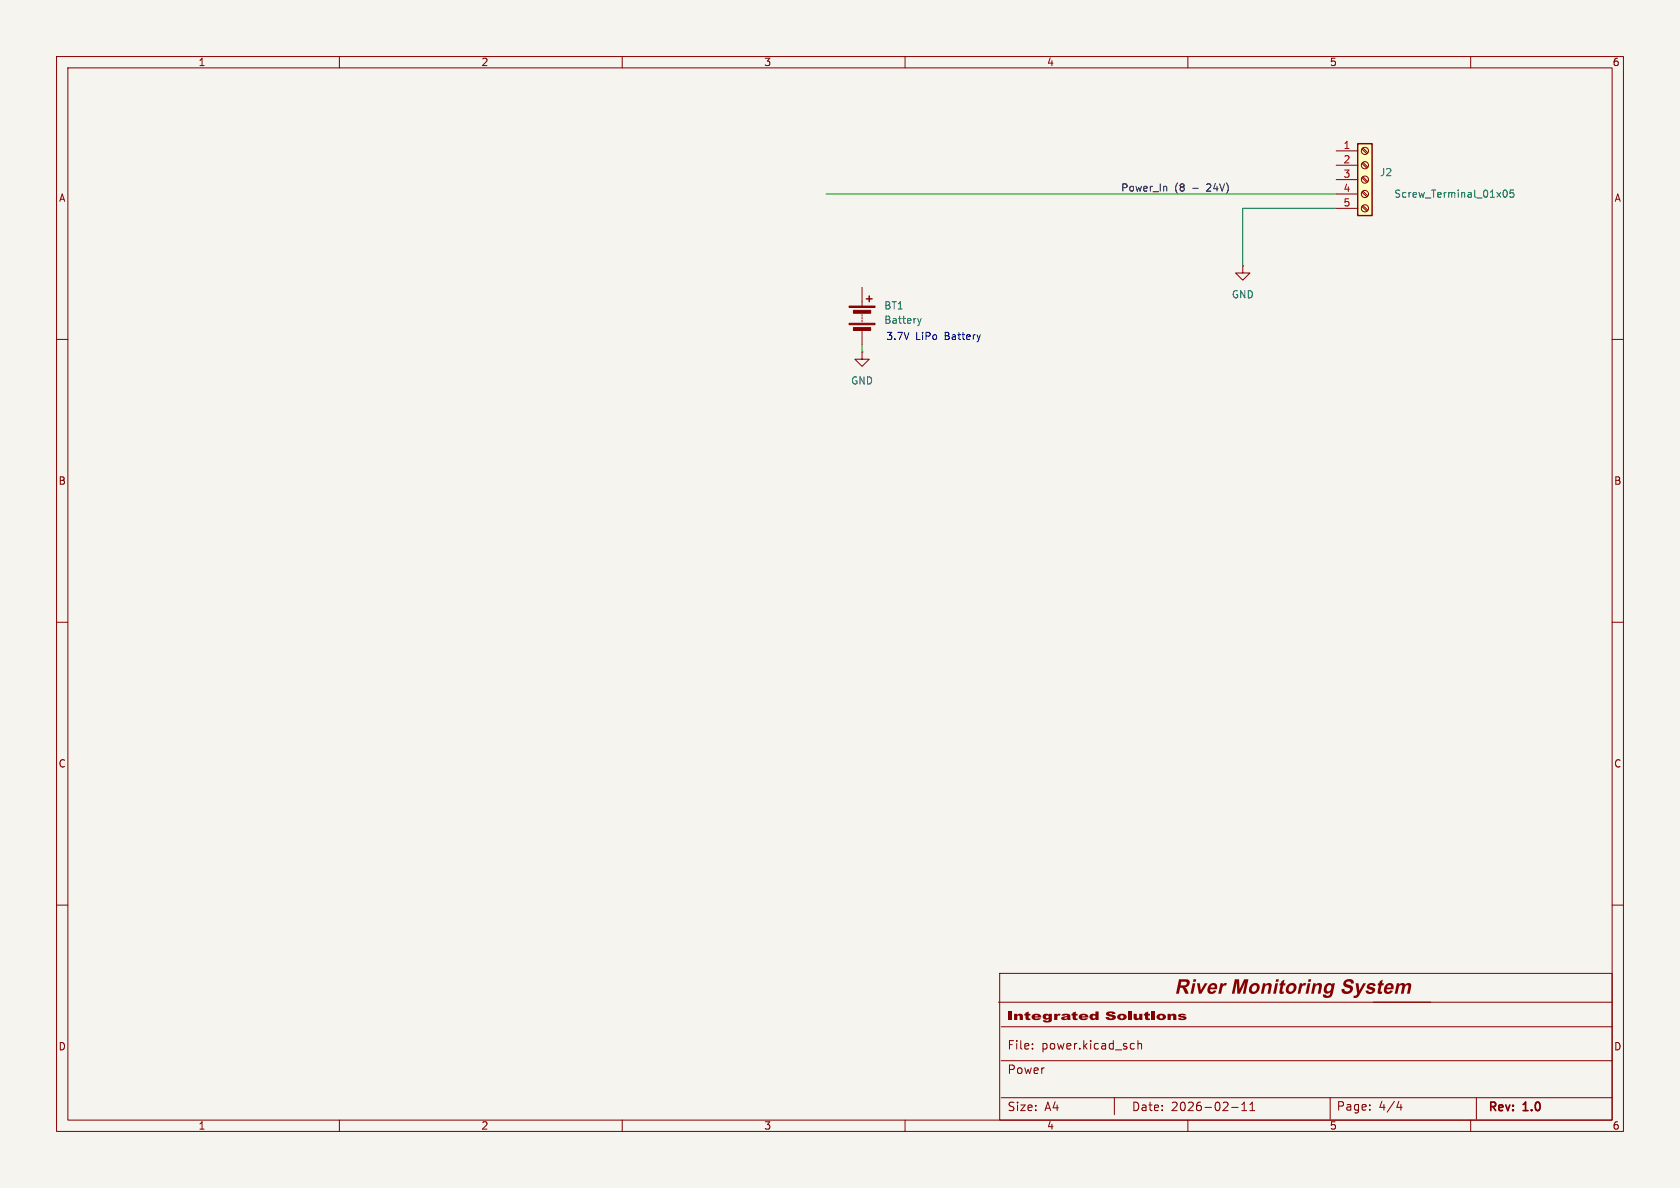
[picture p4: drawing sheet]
<svg xmlns="http://www.w3.org/2000/svg" width="297mm" height="210mm" viewBox="0 0 297 210" stroke-linecap="round" stroke-linejoin="round" font-family="sans-serif">
<path d="M0 0h297v210h-297z" fill="#f5f4ef" stroke="#f5f4ef" stroke-width=".18"/>
<g fill="none" stroke="#840000" stroke-width=".18">
<path d="M10 10h277v190h-277zM12 12h273v186h-273zM60 10v2M110 10v2M160 10v2M210 10v2M260 10v2M10 60h2M285 60h2M10 110h2M285 110h2M10 160h2"/>
<path d="M176.7 172.1h108.3v25.9h-108.3zM285 160h2M60 198v2M110 198v2M160 198v2M177 194h108M177 187.5h108M177 181.5h108M182.5 185.3v.2M182.5 184.5v.2M200.1 184.5h.4M200.5 185.4l-.4 .1"/>
<path d="M201.2 184.6l.2-.1h.3l.1 1M201.2 184v1.5M210 198v2M217.7 195.8h1.2M219.5 196.3h.9M219.5 195.3l.5-.5v1.5M221 196.3h.8M221 195.3l.4-.5v1.5M242.2 196.1v.1M242.2 195.3v.2M247.3 194.7l-.4 1h1M247.7 195.2v1"/>
<path d="M260 198v2"/>
</g>
<g fill="#840000">
<path d="M178.2 178.8h.7v1.5h-.7z"/>
<path d="M179.3 179.2h.5v.2l.4-.2a.46 .46 0 0 1 .6 .4v.7h-.5v-.7l-.2-.1-.2 .2-.1 .6h-.5z"/>
<path d="M181.1 179.2h.2v-.2l.6-.2v.4h.3v.3h-.3v.5h.2l.1 .3a.55 .55 0 0 1-.9-.4v-.4h-.2z"/>
<path d="M182.5 179.4a1.04 1.04 0 0 1 1.6 .3v.2h-1.2l.2 .2 .9-.1a.93 .93 0 0 1-.9 .4 .93 .93 0 0 1-.7-.7h1.1l-.1-.2a.3 .3 0 0 0-.5 .2h-.5z"/>
<path d="M184.5 179.3l.6-.1 .3 .2v-.2h.6v1.1a.95 .95 0 0 1-1.6 .2v-.2l.6 .2a.25 .25 0 0 0 .2 0 .25 .25 0 0 0 .2-.2v-.2l-.5 .2a.55 .55 0 0 1-.6-.5h.6a.25 .25 0 0 0 .4 .2 .25 .25 0 0 0 0-.5 .25 .25 0 0 0-.4 .2l-.6 .1z"/>
<path d="M186.4 179.2h.5v.2l.2-.2 .4 .1-.2 .2-.3 .2-.1 .6h-.5z"/>
<path d="M187.7 179.4l.5-.2a.68 .68 0 0 1 1 .4l.1 .7h-.5l-.1-.1-.8 .1-.3-.3h.6l.1 .1a.29 .29 0 0 0 .4-.3l-.5 .2h-.6l.2-.2 .9-.2a.28 .28 0 0 0-.5 0l-.6-.1z"/>
<path d="M189.4 179.2h.2v-.2l.6-.2v.4h.3v.3h-.3v.5h.3v.3a.55 .55 0 0 1-.9-.4v-.4h-.2z"/>
<path d="M190.8 179.4a1.04 1.04 0 0 1 1.6 .3v.2h-1.1l.2 .2 .9-.1a.93 .93 0 0 1-1 .4 .93 .93 0 0 1-.7-.7h1.1l-.1-.2a.3 .3 0 0 0-.4 .2h-.6z"/>
<path d="M192.8 179.3a.77 .77 0 0 1 .9 0v-.5h.5v1.5h-.5v-.2l-.4 .2a.58 .58 0 0 1-.7-.5h.6a.25 .25 0 0 0 .3 .2 .25 .25 0 0 0 .1-.4 .25 .25 0 0 0-.4 .1v.1h-.6z"/>
<path d="M195.6 179l.4-.2a.9 .9 0 0 1 1.2 .4l-.6 .1-.2-.2h-.3l.3 .2a.81 .81 0 0 1 .9 .5 1.08 1.08 0 0 1-1.9 0h.6a.28 .28 0 0 0 .3 .3 .28 .28 0 0 0 .3-.3l-.1-.1a.72 .72 0 0 1-1-.6z"/>
<path d="M197.6 179.4a.9 .9 0 0 1 .9-.2 .9 .9 0 0 1 .7 .7 .94 .94 0 0 1-.9 .4 .94 .94 0 0 1-.8-.5h.6a.29 .29 0 0 0 .4 .2 .29 .29 0 0 0 0-.5 .29 .29 0 0 0-.4 .2v.1h-.6z"/>
<path d="M199.5 178.8h.5v1.5h-.5z"/>
<path d="M200.4 179.2h.6v.7l.2 .1 .2-.2v-.6h.6v1.1h-.6v-.2l-.4 .2a.46 .46 0 0 1-.6-.4z"/>
<path d="M202.2 179.2h.2v-.2l.6-.2v.4h.3v.3h-.3v.5h.3v.3a.55 .55 0 0 1-.9-.4v-.4h-.2z"/>
<path d="M203.6 178.8h.6v.3h-.6z"/>
<path d="M203.6 179.2h.6v1.1h-.6z"/>
<path d="M204.6 179.4a.9 .9 0 0 1 .9-.2 .9 .9 0 0 1 .6 .7 .94 .94 0 0 1-.9 .4 .94 .94 0 0 1-.8-.5h.6a.29 .29 0 0 0 .4 .2 .29 .29 0 0 0 .1-.5 .29 .29 0 0 0-.5 .2v.1h-.6z"/>
<path d="M206.4 179.2h.5v.2l.5-.2a.46 .46 0 0 1 .6 .4v.7h-.6v-.7l-.2-.1-.2 .2v.6h-.6z"/>
<path d="M208.4 179.4l.3-.2a.91 .91 0 0 1 1 .3l-.9-.1 .1 .2a.78 .78 0 0 1 .9 .3 .54 .54 0 0 1-.8 .4 .68 .68 0 0 1-.8-.3h.6l.3 .1 .2-.1-.2-.1a.79 .79 0 0 1-.8-.3z"/>
</g>
<path d="M152.4 50.8v3.3M152.4 55.6v.3M152.4 56.1v.3M152.4 56.6v.3M152.4 58.4v2.6M152.4 62.2v1.3h1.3l-1.3 1.3-1.3-1.3h1.3M152.4 62.2h.1M176.5 177.2h108.5M197 194v3M235.2 194v3.8M261 194v3.8" fill="none" stroke="#840000" stroke-width=".18"/>
<g fill="#840000" stroke="#840000" stroke-width=".18">
<path d="M150.1 54.1h4.6v.3h-4.6z"/>
<path d="M150.1 57.2h4.6v.2h-4.6z"/>
<path d="M150.9 54.9h3v.5h-3z"/>
<path d="M150.9 57.9h3v.5h-3z"/>
</g>
<path d="M153.2 52.8h1M153.7 52.3v1" fill="none" stroke="#840000" stroke-width=".25"/>
<path d="M162.2 56.3l.4 .9M162.6 57.2l-.2 .3M162.9 56.3l-.3 .9" fill="none" stroke="#006464" stroke-width=".18"/>
<path d="M240 25.4h2.6v12.7h-2.6z" fill="#ffffc2"/>
<path d="M240 25.4h2.6v12.7h-2.6z" fill="none" stroke="#840000" stroke-width=".25"/>
<g fill="none" stroke="#840000" stroke-width=".18">
<path d="M236.2 26.7h3.8M236.2 29.2h3.8M236.2 31.8h3.8M236.2 34.3h3.8M236.2 36.8h3.8M240.8 26.3l.8 .9M240.8 28.9l.8 .8M240.8 31.4l.8 .9M240.8 34l.8 .8M240.8 36.5l.8 .8M240.9 26.2l.9 .8M240.9 28.7l.9 .8"/>
<path d="M240.9 31.2l.9 .9M240.9 33.8l.9 .8M240.9 36.3l.9 .9M219.7 47v1.3h1.3l-1.3 1.2-1.3-1.2h1.3M219.7 47h.1"/>
<circle cx="241.3" cy="26.7" r=".63"/>
<circle cx="241.3" cy="29.2" r=".63"/>
<circle cx="241.3" cy="31.7" r=".63"/>
<circle cx="241.3" cy="34.3" r=".63"/>
<circle cx="241.3" cy="36.8" r=".63"/>
</g>
<path d="M265.8 33.7l.2-.1a.68 .68 0 0 1 .5 .6 .68 .68 0 0 1-.5 .7l-.2-.2-.1-.3zM267.6 33.6h-.6l-.1 .6 .2-.1h.4l.2 .2-.1 .4-.2 .2-.5-.2" fill="none" stroke="#006464" stroke-width=".18"/>
<path d="M206.1 32.9l.2 .2v.7" fill="none" stroke="#0f0f0f" stroke-width=".18"/>
<path d="M146 34.3h90.2M236.2 36.8h-16.5v10.2M152.4 61v1.2" fill="none" stroke="#009600" stroke-width=".18"/>
<path d="M173.3 59.2l-.3 .8" fill="none" stroke="#0000c2" stroke-width=".18"/>
<text font-size="3.5" fill="#840000" x="207.7" y="176.6">River Monitoring System</text>
<g font-size="2.1" fill="#840000">
<text x="178" y="185.7">File:</text>
<text x="184.1" y="185.7">power.kicad_sch</text>
<text x="178" y="190.1">Power</text>
<text x="178" y="196.6">Size:</text>
<text x="184.7" y="196.6">A4</text>
<text x="200" y="196.6">Date:</text>
<text x="207" y="196.6">2026-02-11</text>
<text x="236.2" y="196.5">Page:</text>
<text x="243.7" y="196.5">4/4</text>
<text x="263" y="196.8">Rev:</text>
<text x="269.4" y="196.8">1.0</text>
</g>
<g font-size="1.8" fill="#840000">
<text x="35" y="11.9">1</text>
<text x="85" y="11.9">2</text>
<text x="135" y="11.9">3</text>
<text x="185" y="11.9">4</text>
<text x="235" y="11.9">5</text>
<text x="285" y="11.9">6</text>
<text x="10.3" y="35.9">A</text>
<text x="285.3" y="35.9">A</text>
<text x="10.3" y="85.9">B</text>
<text x="285.3" y="85.9">B</text>
<text x="10.3" y="135.9">C</text>
<text x="285.3" y="135.9">C</text>
<text x="10.3" y="185.9">D</text>
<text x="285.3" y="185.9">D</text>
<text x="35" y="199.9">1</text>
<text x="85" y="199.9">2</text>
<text x="135" y="199.9">3</text>
<text x="185" y="199.9">4</text>
<text x="235" y="199.9">5</text>
<text x="285" y="199.9">6</text>
</g>
<g font-size="1.8" fill="#a90000">
<text x="237.4" y="26.4">1</text>
<text x="237.4" y="29">2</text>
<text x="237.4" y="31.5">3</text>
<text x="237.4" y="34">4</text>
<text x="237.4" y="36.6">5</text>
</g>
<g font-size="1.8" fill="#0f0f0f">
<text x="198.1" y="33.9">Power_In</text>
<text x="207.6" y="33.9">(8</text>
<text x="210.9" y="33.9">-</text>
<text x="213.6" y="33.9">24V)</text>
</g>
<g font-size="1.8" fill="#006464">
<text x="243.8" y="31.3">J2</text>
<text x="246.4" y="35.2">Screw_Terminal_01x05</text>
<text x="217.7" y="52.9">GND</text>
<text x="156.2" y="54.9">BT1</text>
<text x="156.2" y="57.4">Battery</text>
<text x="150.4" y="68.2">GND</text>
</g>
<g font-size="1.8" fill="#0000c2">
<text x="156.6" y="60.3">3.7V</text>
<text x="161.9" y="60.3">LiPo</text>
<text x="167.1" y="60.3">Battery</text>
</g>
</svg>
